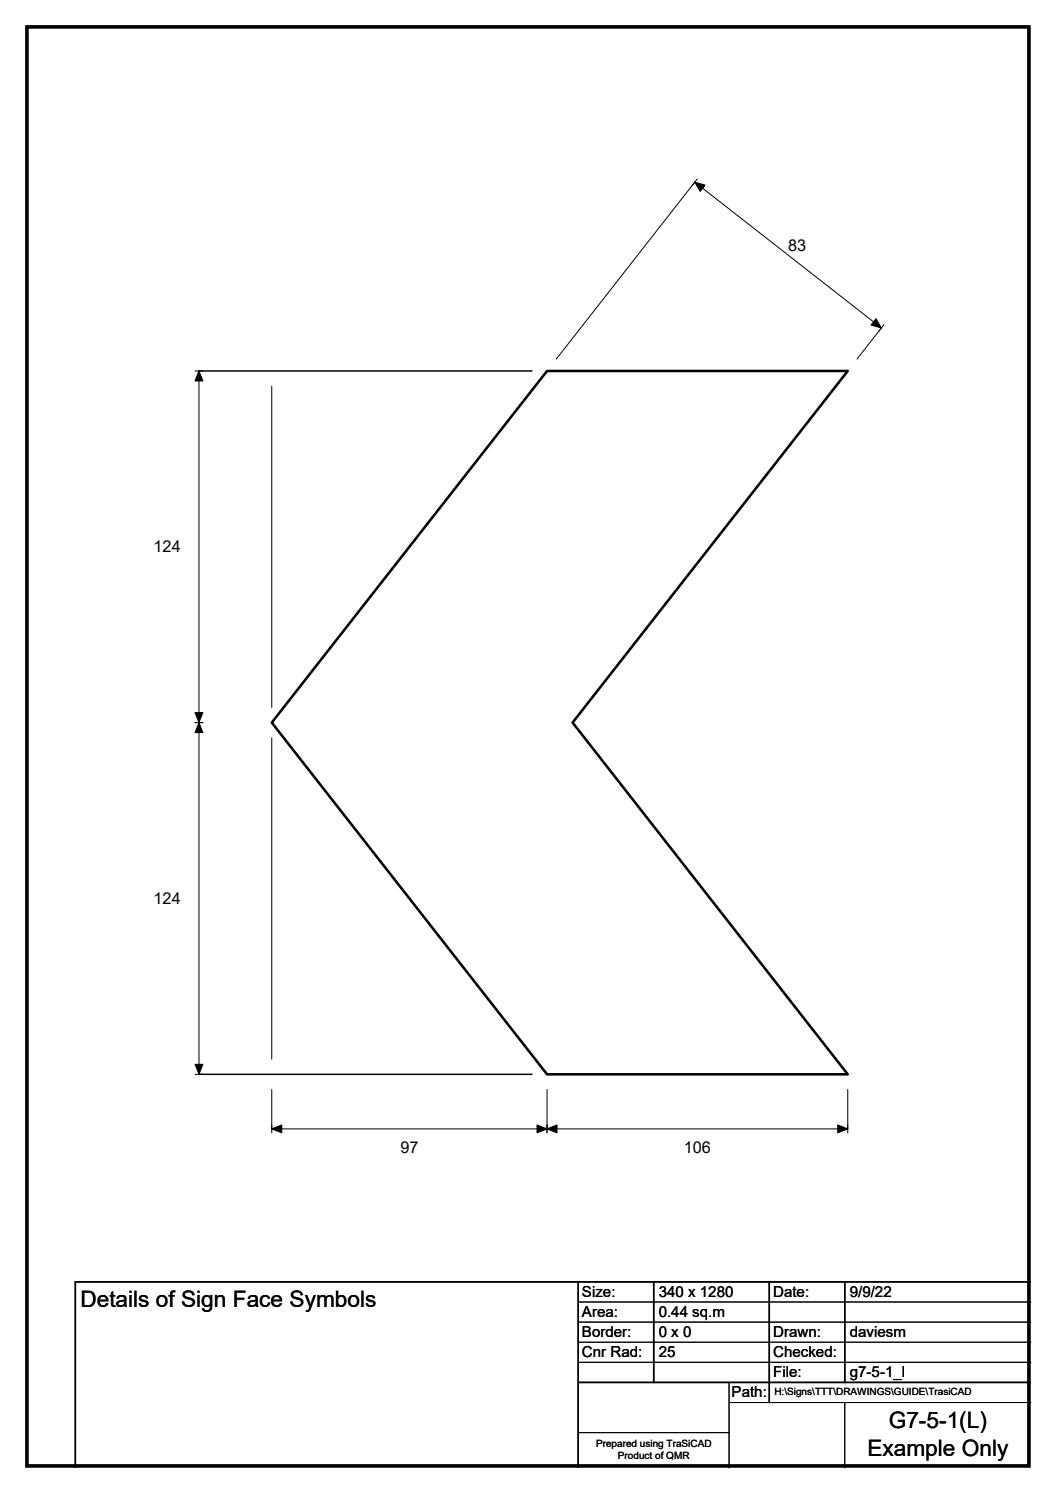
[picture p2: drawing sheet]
<svg xmlns="http://www.w3.org/2000/svg" width="210mm" height="297mm" viewBox="0 0 210 297" stroke-linecap="round" stroke-linejoin="round" font-family="sans-serif">
<path d="M39.6 73.8h66.2M39.6 213.7h66.2M115 255v37M130 255v20M153 255v24M168 255v20M205 255h-190v37M115 275h90" fill="none" stroke="#000" stroke-width=".3"/>
<g fill="none" stroke="#000" stroke-width=".2">
<path d="M138.6 35.6l-.9 1.3M38.8 73.8h1.5M39.6 73.8v139.9M54 76.8v64M110.6 71.4l27.6-35.2 37.1 29.1-4.9 6.1M175.7 64.6l-.9 1.3M38.8 143.8h1.5M54 146.8v63.9M38.8 213.7h1.5M54 216.7v8.7M108.8 216.7v8.7M168.6 216.7v8.7"/>
<path d="M54 224.6h114.6M115 259h90M115 263h90M115 267h90M115 271h90M145 279h60M145 275v17M168 279v13M115 285h30"/>
</g>
<path d="M138.2 36.2l2 .6-1 1.3zM39.6 73.8l.7 2h-1.5zM174.2 63.4l1.1 1.9-2.1-.6zM38.8 141.8h1.5l-.7 2zM39.6 143.8l.7 2h-1.5zM38.8 211.8h1.5l-.7 1.9zM54 224.6l2-.8v1.6zM108.8 224.6l2-.8v1.6zM106.8 223.8l2 .8-2 .8zM166.6 223.8l2 .8-2 .8z" fill="#000" stroke="#000" stroke-width=".2"/>
<path d="M108.8 73.8h59.8l-54.7 70 54.7 69.9h-59.8l-54.8-69.9z" fill="none" stroke="#000" stroke-width=".51"/>
<path d="M5.4 5.4h199.2v286.3h-199.2z" fill="none" stroke="#000" stroke-width=".72"/>
<g font-size="4.5">
<text x="16" y="260.1">Details of Sign Face Symbols</text>
<text x="176.7" y="284.2">G7-5-1(L)</text>
<text x="172.5" y="289.6">Example Only</text>
</g>
<g font-size="3.2">
<text x="156.7" y="50">83</text>
<text x="30.5" y="109.9">124</text>
<text x="30.5" y="179.9">124</text>
<text x="79.6" y="229.3">97</text>
<text x="136" y="229.3">106</text>
</g>
<g font-size="3">
<text x="115.7" y="258">Size:</text>
<text x="131" y="258">340 x 1280</text>
<text x="153.7" y="258">Date:</text>
<text x="169" y="258">9/9/22</text>
<text x="115.7" y="262">Area:</text>
<text x="131" y="262">0.44 sq.m</text>
<text x="115.7" y="266">Border:</text>
<text x="115.7" y="270">Cnr Rad:</text>
<text x="131" y="266">0 x 0</text>
<text x="131" y="270">25</text>
<text x="153.7" y="266">Drawn:</text>
<text x="153.7" y="270">Checked:</text>
<text x="169" y="266">daviesm</text>
<text x="153.7" y="274">File:</text>
<text x="169" y="274">g7-5-1_l</text>
<text x="145.5" y="278">Path:</text>
</g>
<g font-size="2">
<text x="154" y="277.6">H:\Signs\TTT\DRAWINGS\GUIDE\TrasiCAD</text>
<text x="118.5" y="287.8">Prepared using TraSiCAD</text>
<text x="122.9" y="290.2">Product of QMR</text>
</g>
</svg>
